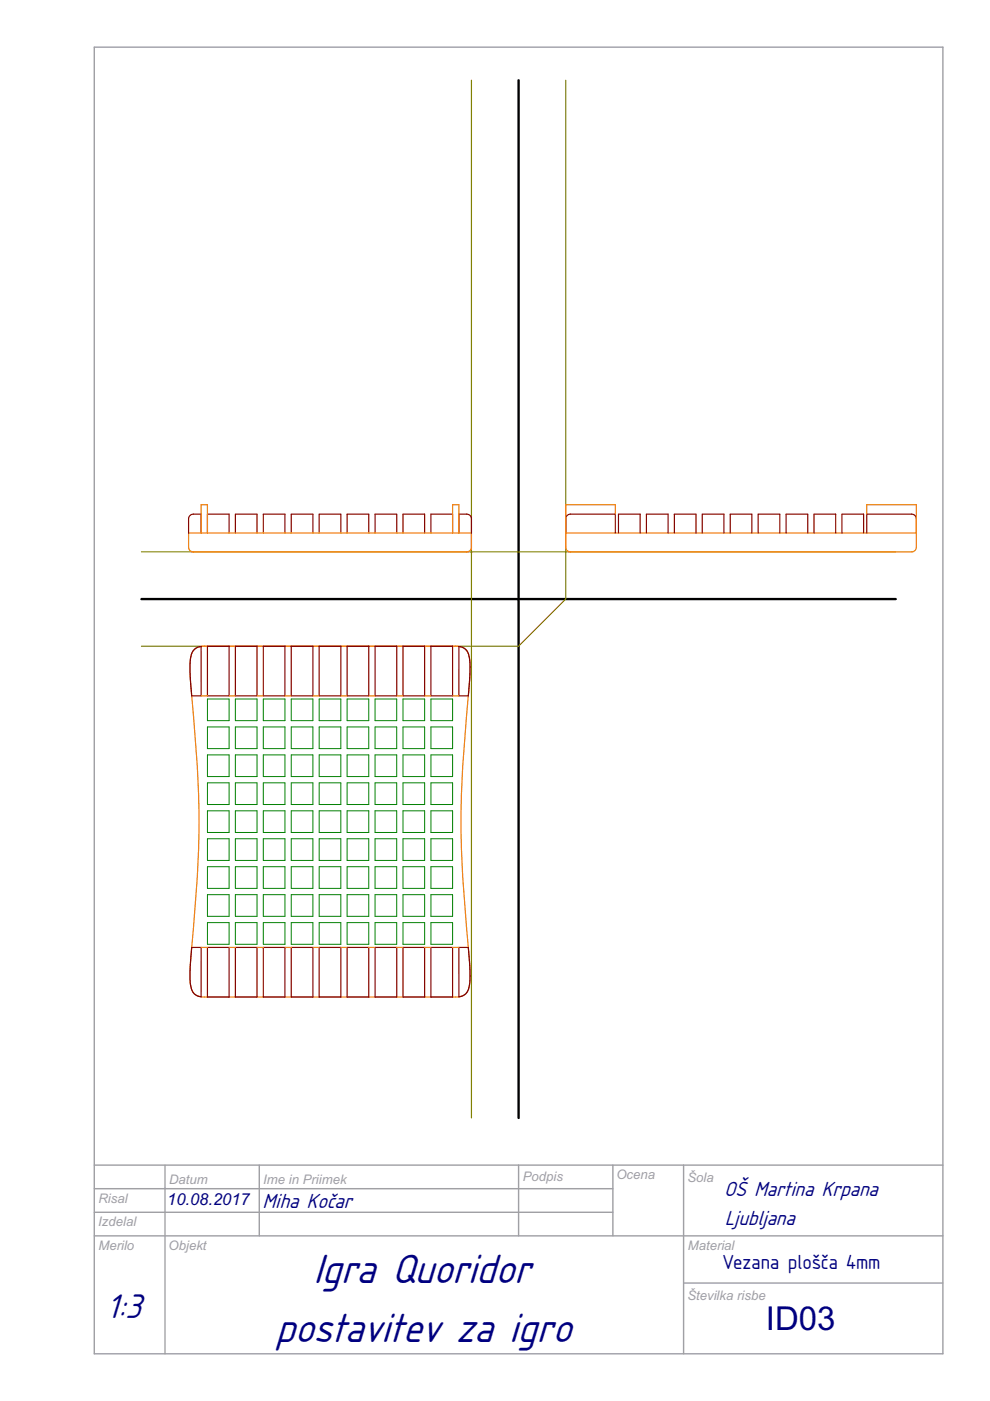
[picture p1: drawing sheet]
<svg xmlns="http://www.w3.org/2000/svg" width="210mm" height="297mm" viewBox="0 0 210 297" stroke-linecap="round" stroke-linejoin="round" font-family="sans-serif">
<path d="M20 10h179.9v277h-179.9zM20 257h109.9M20 252h109.9M20 247h179.9M35 247v40M55 247v15M110 247v15M129.9 247v15M144.9 247v40M20 262h179.9M144.9 272h55" fill="none" stroke="#a0a0a4" stroke-width=".3"/>
<path d="M110 17v220M30 127h159.9" fill="none" stroke="#000" stroke-width=".5"/>
<path d="M100 17v220M119.9 17v110l-9.9 10h-80M30 117h159.9" fill="none" stroke="#808000" stroke-width=".25"/>
<g fill="none" stroke="#ff7f00" stroke-width=".25">
<path d="M40 113h60v3.1l-.4 .6-.6 .3h-58.1l-.5-.2-.4-.5zM42.6 113v-6h1.4v6M96 113v-6h1.3v6M119.9 113h74.4M130.5 109v-2h-10.6v9l.2 .6 .4 .3 .4 .1h72.4l.4-.1 .4-.3 .2-.6v-9h-10.5v2M41.3 137.6l.5-.3 1.5-.3h53.3a2.59 2.59 0 0 1 3 2.6 75.7 75.7 0 0 1-.7 12.3 218.7 218.7 0 0 0 .3 47.6l.4 5.9a10.3 10.3 0 0 1-.5 4.9 2.57 2.57 0 0 1-2.5 1.1h-53.3a2.59 2.59 0 0 1-2.9-2.6 75.7 75.7 0 0 1 .6-12.3 218.7 218.7 0 0 0-.2-47.6l-.5-5.8a10.3 10.3 0 0 1 .6-5zM42.6 147.5h1.4M48.6 147.5h1.3M54.5 147.5h1.3M60.4 147.5h1.4M66.3 147.5h1.4M72.3 147.5h1.3"/>
<path d="M78.2 147.5h1.3M84.1 147.5h1.3M90 147.5h1.4M97.3 147.5h-1.3M44 200.9h-1.4M48.6 200.9h1.3M54.5 200.9h1.3M60.4 200.9h1.4M66.3 200.9h1.4M72.3 200.9h1.3M78.2 200.9h1.3M84.1 200.9h1.3"/>
<path d="M90 200.9h1.4M96 200.9h1.3"/>
</g>
<g fill="none" stroke="#008000" stroke-width=".21">
<path d="M44 148.2h4.6v4.6h-4.6zM44 154.1h4.6v4.6h-4.6zM49.9 148.2h4.6v4.6h-4.6zM49.9 154.1h4.6v4.6h-4.6zM55.8 148.2h4.6v4.6h-4.6zM55.8 154.1h4.6v4.6h-4.6zM61.8 148.2h4.5v4.6h-4.5zM61.8 154.1h4.5v4.6h-4.5zM67.7 148.2h4.6v4.6h-4.6zM67.7 154.1h4.6v4.6h-4.6zM73.6 148.2h4.6v4.6h-4.6zM73.6 154.1h4.6v4.6h-4.6z"/>
<path d="M79.5 148.2h4.6v4.6h-4.6zM79.5 154.1h4.6v4.6h-4.6zM85.4 148.2h4.6v4.6h-4.6zM85.4 154.1h4.6v4.6h-4.6zM91.4 148.2h4.6v4.6h-4.6zM91.4 154.1h4.6v4.6h-4.6zM44 160.1h4.6v4.5h-4.6zM44 166h4.6v4.6h-4.6zM44 171.9h4.6v4.6h-4.6zM44 177.8h4.6v4.6h-4.6zM49.9 160.1h4.6v4.5h-4.6zM49.9 166h4.6v4.6h-4.6z"/>
<path d="M49.9 171.9h4.6v4.6h-4.6zM49.9 177.8h4.6v4.6h-4.6zM55.8 160.1h4.6v4.5h-4.6zM55.8 166h4.6v4.6h-4.6zM55.8 171.9h4.6v4.6h-4.6zM55.8 177.8h4.6v4.6h-4.6zM61.8 160.1h4.5v4.5h-4.5zM61.8 166h4.5v4.6h-4.5zM61.8 171.9h4.5v4.6h-4.5zM61.8 177.8h4.5v4.6h-4.5zM67.7 160.1h4.6v4.5h-4.6zM67.7 166h4.6v4.6h-4.6z"/>
<path d="M67.7 171.9h4.6v4.6h-4.6zM67.7 177.8h4.6v4.6h-4.6zM73.6 160.1h4.6v4.5h-4.6zM73.6 166h4.6v4.6h-4.6zM73.6 171.9h4.6v4.6h-4.6zM73.6 177.8h4.6v4.6h-4.6zM79.5 160.1h4.6v4.5h-4.6zM79.5 166h4.6v4.6h-4.6zM79.5 171.9h4.6v4.6h-4.6zM79.5 177.8h4.6v4.6h-4.6zM85.4 160.1h4.6v4.5h-4.6zM85.4 166h4.6v4.6h-4.6z"/>
<path d="M85.4 171.9h4.6v4.6h-4.6zM85.4 177.8h4.6v4.6h-4.6zM91.4 160.1h4.6v4.5h-4.6zM91.4 166h4.6v4.6h-4.6zM91.4 171.9h4.6v4.6h-4.6zM91.4 177.8h4.6v4.6h-4.6zM44 183.8h4.6v4.6h-4.6zM44 189.7h4.6v4.6h-4.6zM44 195.6h4.6v4.6h-4.6zM49.9 183.8h4.6v4.6h-4.6zM49.9 189.7h4.6v4.6h-4.6zM49.9 195.6h4.6v4.6h-4.6z"/>
<path d="M55.8 183.8h4.6v4.6h-4.6zM55.8 189.7h4.6v4.6h-4.6zM55.8 195.6h4.6v4.6h-4.6zM61.8 183.8h4.5v4.6h-4.5zM61.8 189.7h4.5v4.6h-4.5zM61.8 195.6h4.5v4.6h-4.5zM67.7 183.8h4.6v4.6h-4.6zM67.7 189.7h4.6v4.6h-4.6zM67.7 195.6h4.6v4.6h-4.6zM73.6 183.8h4.6v4.6h-4.6zM73.6 189.7h4.6v4.6h-4.6zM73.6 195.6h4.6v4.6h-4.6z"/>
<path d="M79.5 183.8h4.6v4.6h-4.6zM79.5 189.7h4.6v4.6h-4.6zM79.5 195.6h4.6v4.6h-4.6zM85.4 183.8h4.6v4.6h-4.6zM85.4 189.7h4.6v4.6h-4.6zM85.4 195.6h4.6v4.6h-4.6zM91.4 183.8h4.6v4.6h-4.6zM91.4 189.7h4.6v4.6h-4.6zM91.4 195.6h4.6v4.6h-4.6z"/>
</g>
<g fill="none" stroke="#800000" stroke-width=".25">
<path d="M40 113v-3.2l.4-.6 .6-.2h1.6v4M44 113v-4h4.6v4M49.9 113v-4h4.6v4M55.8 113v-4h4.6v4M61.8 113v-4h4.5v4M67.7 113v-4h4.6v4M73.6 113v-4h4.6v4M79.5 113v-4h4.6v4M85.4 113v-4h4.6v4M91.4 113v-4h4.6v4M97.3 113v-4h1.8l.7 .5 .2 .5v3M119.9 113l.1-3.2 .4-.6 .5-.2h9.6v4"/>
<path d="M131.1 113v-4h4.6v4M137.1 113v-4h4.5v4M143 113v-4h4.6v4M148.9 113v-4h4.6v4M154.8 113v-4h4.6v4M160.7 113v-4h4.6v4M166.7 113v-4h4.6v4M172.6 113v-4h4.6v4M178.5 113v-4h4.6v4M183.8 113v-4l9.8 .1 .4 .3 .3 .4v3.2M41.2 137.7l.6-.4 .8-.2v10.4h-2l-.2-3.6a11.1 11.1 0 0 1 .6-6zM44 137h4.6v10.5h-4.6z"/>
<path d="M49.9 137h4.6v10.5h-4.6zM55.8 137h4.6v10.5h-4.6zM61.8 137h4.5v10.5h-4.5zM67.7 137h4.6v10.5h-4.6zM73.6 137h4.6v10.5h-4.6zM79.5 137h4.6v10.5h-4.6zM85.4 137h4.6v10.5h-4.6zM91.4 137h4.6v10.5h-4.6zM97.3 137.1a2.7 2.7 0 0 1 2.3 2.9v3l-.3 4.5h-2zM40.6 200.9h2v10.4a2.7 2.7 0 0 1-2.3-2.9v-3zM44 200.9h4.6v10.5h-4.6zM49.9 200.9h4.6v10.5h-4.6z"/>
<path d="M55.8 200.9h4.6v10.5h-4.6zM61.8 200.9h4.5v10.5h-4.5zM67.7 200.9h4.6v10.5h-4.6zM73.6 200.9h4.6v10.5h-4.6zM79.5 200.9h4.6v10.5h-4.6zM85.4 200.9h4.6v10.5h-4.6zM91.4 200.9h4.6v10.5h-4.6zM97.3 200.9h2l.3 3.6a11.1 11.1 0 0 1-.7 6l-.7 .6-.9 .2z"/>
</g>
<g font-size="8.5" fill="#000080">
<text x="66.4" y="272">Igra Quoridor</text>
<text x="58.4" y="284.5">postavitev za igro</text>
</g>
<text font-size="7.1" fill="#000080" x="22.8" y="279.5">1:3</text>
<text font-size="7" fill="#000080" x="162.4" y="282.1">ID03</text>
<g font-size="4.2" fill="#000080">
<text x="55.6" y="256.1">Miha Kočar</text>
<text x="153.5" y="253.5">OŠ Martina Krpana</text>
<text x="153.7" y="259.7">Ljubljana</text>
</g>
<text font-size="4.1" fill="#000080" x="153.2" y="269.1">Vezana plošča 4mm</text>
<text font-size="3.5" fill="#000080" x="35.5" y="255.5">10.08.2017</text>
<g font-size="2.8" fill="#a0a0a4">
<text x="35.9" y="251">Datum</text>
<text x="55.8" y="251">Ime in Priimek</text>
<text x="110.8" y="250.5">Podpis</text>
<text x="130.7" y="250.1">Ocena</text>
<text x="145.7" y="250.5">Šola</text>
<text x="20.9" y="255">Risal</text>
<text x="20.8" y="260">Izdelal</text>
<text x="20.9" y="265">Merilo</text>
<text x="35.7" y="265.1">Objekt</text>
<text x="145.8" y="265">Material</text>
<text x="145.7" y="275.5">Številka risbe</text>
</g>
</svg>
